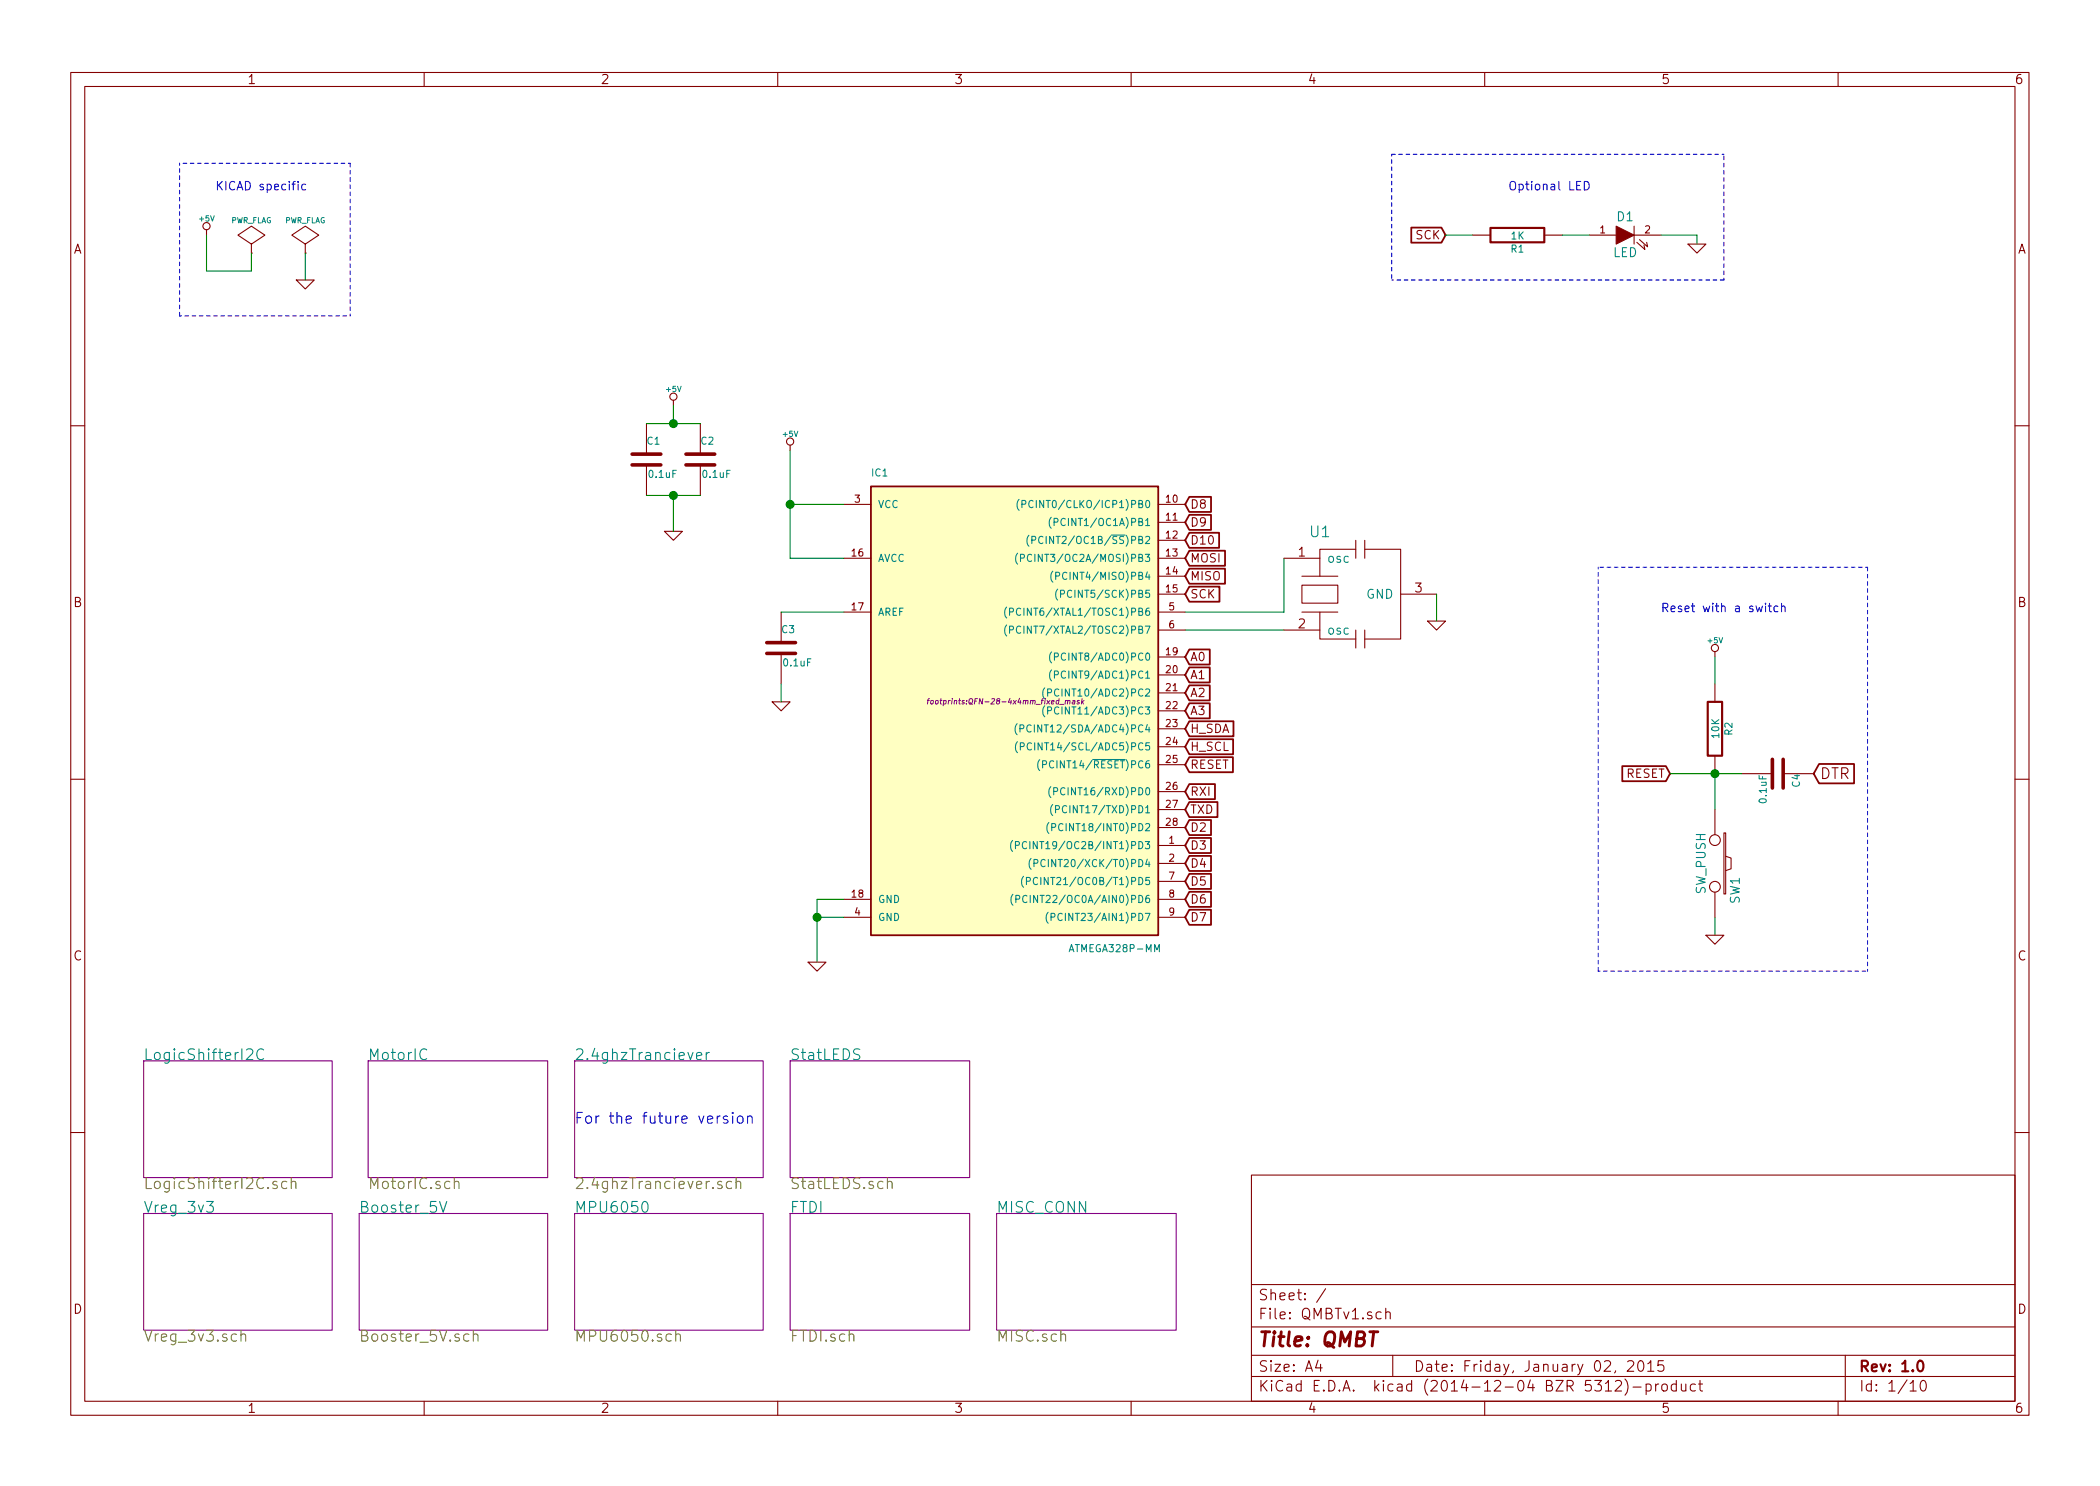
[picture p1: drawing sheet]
EESchema Schematic File Version 2
LIBS:power
LIBS:device
LIBS:transistors
LIBS:conn
LIBS:linear
LIBS:regul
LIBS:74xx
LIBS:cmos4000
LIBS:adc-dac
LIBS:memory
LIBS:xilinx
LIBS:special
LIBS:microcontrollers
LIBS:dsp
LIBS:microchip
LIBS:analog_switches
LIBS:motorola
LIBS:texas
LIBS:intel
LIBS:audio
LIBS:interface
LIBS:digital-audio
LIBS:philips
LIBS:display
LIBS:cypress
LIBS:siliconi
LIBS:opto
LIBS:atmel
LIBS:contrib
LIBS:valves
LIBS:Custom_components
LIBS:QMBTv1-cache
EELAYER 25 0
EELAYER END
$Descr A4 11693 8268
encoding utf-8
Sheet 1 10
Title "QMBT"
Date "Friday, January 02, 2015"
Rev "1.0"
Comp ""
Comment1 ""
Comment2 ""
Comment3 ""
Comment4 ""
$EndDescr
$Comp
L ATMEGA328P-MM IC1
U 1 1
P 5600 3900
F 0 "IC1" H 4850 5150 40  0000 L BNN
F 1 "ATMEGA328P-MM" H 5950 2500 40  0000 L BNN
F 2 "footprints:QFN-28-4x4mm_fixed_mask" H 5600 3900 30  0000 C CIN
F 3 "" H 5600 3900 60  0000 C CNN
	1    5600 3900
	1    0    0    -1  
$EndComp
$Comp
L PWR_FLAG #FLG01
U 1 1
P 1400 1400
F 0 "#FLG01" H 1400 1495 30  0001 C CNN
F 1 "PWR_FLAG" H 1400 1580 30  0000 C CNN
F 2 "" H 1400 1400 60  0000 C CNN
F 3 "" H 1400 1400 60  0000 C CNN
	1    1400 1400
	1    0    0    -1  
$EndComp
$Comp
L +5V #PWR02
U 1 1
P 1150 1300
F 0 "#PWR02" H 1150 1390 20  0001 C CNN
F 1 "+5V" H 1150 1390 30  0000 C CNN
F 2 "" H 1150 1300 60  0000 C CNN
F 3 "" H 1150 1300 60  0000 C CNN
	1    1150 1300
	1    0    0    -1  
$EndComp
Wire Wire Line
	1400 1400 1400 1500
Wire Wire Line
	1400 1500 1150 1500
Wire Wire Line
	1150 1500 1150 1300
$Comp
L +5V #PWR03
U 1 1
P 4400 2500
F 0 "#PWR03" H 4400 2590 20  0001 C CNN
F 1 "+5V" H 4400 2590 30  0000 C CNN
F 2 "" H 4400 2500 60  0000 C CNN
F 3 "" H 4400 2500 60  0000 C CNN
	1    4400 2500
	1    0    0    -1  
$EndComp
Wire Wire Line
	4700 2800 4400 2800
Wire Wire Line
	4400 2500 4400 3100
Wire Wire Line
	4400 3100 4700 3100
Connection ~ 4400 2800
$Comp
L C C1
U 1 1
P 3600 2550
F 0 "C1" H 3600 2650 40  0000 L CNN
F 1 "0.1uF" H 3606 2465 40  0000 L CNN
F 2 "SMD_Packages:SMD-0402_c" H 3638 2400 30  0001 C CNN
F 3 "" H 3600 2550 60  0000 C CNN
	1    3600 2550
	1    0    0    -1  
$EndComp
$Comp
L C C2
U 1 1
P 3900 2550
F 0 "C2" H 3900 2650 40  0000 L CNN
F 1 "0.1uF" H 3906 2465 40  0000 L CNN
F 2 "SMD_Packages:SMD-0402_c" H 3938 2400 30  0001 C CNN
F 3 "" H 3900 2550 60  0000 C CNN
	1    3900 2550
	1    0    0    -1  
$EndComp
$Comp
L GND #PWR04
U 1 1
P 3750 2950
F 0 "#PWR04" H 3750 2950 30  0001 C CNN
F 1 "GND" H 3750 2880 30  0001 C CNN
F 2 "" H 3750 2950 60  0000 C CNN
F 3 "" H 3750 2950 60  0000 C CNN
	1    3750 2950
	1    0    0    -1  
$EndComp
$Comp
L +5V #PWR05
U 1 1
P 3750 2250
F 0 "#PWR05" H 3750 2340 20  0001 C CNN
F 1 "+5V" H 3750 2340 30  0000 C CNN
F 2 "" H 3750 2250 60  0000 C CNN
F 3 "" H 3750 2250 60  0000 C CNN
	1    3750 2250
	1    0    0    -1  
$EndComp
Wire Wire Line
	3600 2350 3900 2350
Wire Wire Line
	3750 2350 3750 2250
Connection ~ 3750 2350
Wire Wire Line
	3600 2750 3900 2750
Wire Wire Line
	3750 2750 3750 2950
Connection ~ 3750 2750
$Comp
L C C3
U 1 1
P 4350 3600
F 0 "C3" H 4350 3700 40  0000 L CNN
F 1 "0.1uF" H 4356 3515 40  0000 L CNN
F 2 "SMD_Packages:SMD-0402_c" H 4388 3450 30  0001 C CNN
F 3 "" H 4350 3600 60  0000 C CNN
	1    4350 3600
	1    0    0    -1  
$EndComp
$Comp
L GND #PWR06
U 1 1
P 4350 3900
F 0 "#PWR06" H 4350 3900 30  0001 C CNN
F 1 "GND" H 4350 3830 30  0001 C CNN
F 2 "" H 4350 3900 60  0000 C CNN
F 3 "" H 4350 3900 60  0000 C CNN
	1    4350 3900
	1    0    0    -1  
$EndComp
Wire Wire Line
	4700 3400 4350 3400
Wire Wire Line
	4350 3800 4350 3900
$Comp
L GND #PWR07
U 1 1
P 4550 5350
F 0 "#PWR07" H 4550 5350 30  0001 C CNN
F 1 "GND" H 4550 5280 30  0001 C CNN
F 2 "" H 4550 5350 60  0000 C CNN
F 3 "" H 4550 5350 60  0000 C CNN
	1    4550 5350
	1    0    0    -1  
$EndComp
Wire Wire Line
	4700 5000 4550 5000
Wire Wire Line
	4550 5000 4550 5350
Wire Wire Line
	4700 5100 4550 5100
Connection ~ 4550 5100
$Comp
L C C4
U 1 1
P 9900 4300
F 0 "C4" H 9900 4400 40  0000 L CNN
F 1 "0.1uF" H 9906 4215 40  0000 L CNN
F 2 "SMD_Packages:SMD-0402_c" H 9938 4150 30  0001 C CNN
F 3 "" H 9900 4300 60  0000 C CNN
	1    9900 4300
	0    1    1    0   
$EndComp
$Comp
L R R2
U 1 1
P 9550 4050
F 0 "R2" V 9630 4050 40  0000 C CNN
F 1 "10K" V 9557 4051 40  0000 C CNN
F 2 "Resistors_SMD:R_0402" V 9480 4050 30  0001 C CNN
F 3 "" H 9550 4050 30  0000 C CNN
	1    9550 4050
	1    0    0    -1  
$EndComp
Text GLabel 10100 4300 2    60   Input ~ 0
DTR
$Comp
L SW_PUSH SW1
U 1 1
P 9550 4800
F 0 "SW1" H 9700 4910 50  0000 C CNN
F 1 "SW_PUSH" H 9550 4720 50  0000 C CNN
F 2 "footprints:switch_tactile_SM10" H 9550 4800 60  0001 C CNN
F 3 "" H 9550 4800 60  0000 C CNN
	1    9550 4800
	0    1    1    0   
$EndComp
Connection ~ 9550 4300
Wire Wire Line
	9550 4300 9550 4500
$Comp
L GND #PWR08
U 1 1
P 9550 5200
F 0 "#PWR08" H 9550 5200 30  0001 C CNN
F 1 "GND" H 9550 5130 30  0001 C CNN
F 2 "" H 9550 5200 60  0000 C CNN
F 3 "" H 9550 5200 60  0000 C CNN
	1    9550 5200
	1    0    0    -1  
$EndComp
Wire Wire Line
	9550 5200 9550 5100
$Comp
L +5V #PWR09
U 1 1
P 9550 3650
F 0 "#PWR09" H 9550 3740 20  0001 C CNN
F 1 "+5V" H 9550 3740 30  0000 C CNN
F 2 "" H 9550 3650 60  0000 C CNN
F 3 "" H 9550 3650 60  0000 C CNN
	1    9550 3650
	1    0    0    -1  
$EndComp
Wire Wire Line
	9550 3800 9550 3650
$Comp
L ceramic_resonator U1
U 1 1
P 7450 3300
F 0 "U1" H 7550 2950 60  0000 C CNN
F 1 "ceramic_resonator" H 7350 2900 60  0001 C CNN
F 2 "footprints:ceramic_resonator_smd" H 7450 3300 60  0001 C CNN
F 3 "" H 7450 3300 60  0000 C CNN
	1    7450 3300
	-1   0    0    1   
$EndComp
Wire Wire Line
	6600 3500 7150 3500
Wire Wire Line
	6600 3400 7150 3400
Wire Wire Line
	7150 3400 7150 3100
$Comp
L GND #PWR010
U 1 1
P 8000 3450
F 0 "#PWR010" H 8000 3450 30  0001 C CNN
F 1 "GND" H 8000 3380 30  0001 C CNN
F 2 "" H 8000 3450 60  0000 C CNN
F 3 "" H 8000 3450 60  0000 C CNN
	1    8000 3450
	1    0    0    -1  
$EndComp
Wire Wire Line
	8000 3300 8000 3450
Text GLabel 6600 2800 2    47   Input ~ 0
D8
Text GLabel 6600 2900 2    47   Input ~ 0
D9
Text GLabel 6600 3000 2    47   Input ~ 0
D10
Text GLabel 6600 3100 2    47   Input ~ 0
MOSI
Text GLabel 6600 3200 2    47   Input ~ 0
MISO
Text GLabel 6600 3300 2    47   Input ~ 0
SCK
Text GLabel 6600 3650 2    47   Input ~ 0
A0
Text GLabel 6600 3750 2    47   Input ~ 0
A1
Text GLabel 6600 3850 2    47   Input ~ 0
A2
Text GLabel 6600 3950 2    47   Input ~ 0
A3
Text GLabel 6600 4050 2    47   Input ~ 0
H_SDA
Text GLabel 6600 4150 2    47   Input ~ 0
H_SCL
Text GLabel 6600 4400 2    47   Input ~ 0
RXI
Text GLabel 6600 4500 2    47   Input ~ 0
TXD
Text GLabel 6600 4600 2    47   Input ~ 0
D2
Text GLabel 6600 4700 2    47   Input ~ 0
D3
Text GLabel 6600 4800 2    47   Input ~ 0
D4
Text GLabel 6600 4900 2    47   Input ~ 0
D5
Text GLabel 6600 5000 2    47   Input ~ 0
D6
Text GLabel 6600 5100 2    47   Input ~ 0
D7
Text GLabel 8050 1300 0    47   Input ~ 0
SCK
$Comp
L R R1
U 1 1
P 8450 1300
F 0 "R1" V 8530 1300 40  0000 C CNN
F 1 "1K" V 8457 1301 40  0000 C CNN
F 2 "Resistors_SMD:R_0402" V 8380 1300 30  0001 C CNN
F 3 "" H 8450 1300 30  0000 C CNN
	1    8450 1300
	0    1    1    0   
$EndComp
$Comp
L LED D1
U 1 1
P 9050 1300
F 0 "D1" H 9050 1400 50  0000 C CNN
F 1 "LED" H 9050 1200 50  0000 C CNN
F 2 "footprints:SMD-0402_LED" H 9050 1300 60  0001 C CNN
F 3 "" H 9050 1300 60  0000 C CNN
	1    9050 1300
	1    0    0    -1  
$EndComp
$Comp
L GND #PWR011
U 1 1
P 9450 1350
F 0 "#PWR011" H 9450 1350 30  0001 C CNN
F 1 "GND" H 9450 1280 30  0001 C CNN
F 2 "" H 9450 1350 60  0000 C CNN
F 3 "" H 9450 1350 60  0000 C CNN
	1    9450 1350
	1    0    0    -1  
$EndComp
Wire Wire Line
	8050 1300 8200 1300
Wire Wire Line
	8700 1300 8850 1300
Wire Wire Line
	9450 1350 9450 1300
Wire Wire Line
	9450 1300 9250 1300
Text GLabel 6600 4250 2    47   Input ~ 0
RESET
Text GLabel 9300 4300 0    47   Input ~ 0
RESET
Wire Wire Line
	9300 4300 9700 4300
Text Notes 9250 3400 0    47   ~ 0
Reset with a switch
Wire Notes Line
	8900 3150 8900 5400
Wire Notes Line
	8900 5400 10400 5400
Wire Notes Line
	10400 5400 10400 3150
Wire Notes Line
	10400 3150 8900 3150
Text Notes 8400 1050 0    47   ~ 0
Optional LED
Wire Notes Line
	7750 850  7750 1550
Wire Notes Line
	7750 1550 9600 1550
Wire Notes Line
	9600 1550 9600 850 
Wire Notes Line
	9600 850  7750 850 
Text Notes 1200 1050 0    47   ~ 0
KICAD specific\n
Wire Notes Line
	1000 900  1000 1750
Wire Notes Line
	1000 1750 1950 1750
Wire Notes Line
	1950 1750 1950 900 
Wire Notes Line
	1950 900  1000 900 
$Sheet
S 800  6750 1050 650 
U 54A78439
F0 "Vreg_3v3" 60
F1 "Vreg_3v3.sch" 60
$EndSheet
$Sheet
S 2000 6750 1050 650 
U 54A7848C
F0 "Booster_5V" 60
F1 "Booster_5V.sch" 60
$EndSheet
$Sheet
S 3200 6750 1050 650 
U 54A78589
F0 "MPU6050" 60
F1 "MPU6050.sch" 60
$EndSheet
$Sheet
S 4400 6750 1000 650 
U 54A786C2
F0 "FTDI" 60
F1 "FTDI.sch" 60
$EndSheet
$Sheet
S 5550 6750 1000 650 
U 54A78F99
F0 "MISC_CONN" 60
F1 "MISC.sch" 60
$EndSheet
$Sheet
S 800  5900 1050 650 
U 54A797F8
F0 "LogicShifterI2C" 60
F1 "LogicShifterI2C.sch" 60
$EndSheet
$Sheet
S 2050 5900 1000 650 
U 54A798B9
F0 "MotorIC" 60
F1 "MotorIC.sch" 60
$EndSheet
$Sheet
S 3200 5900 1050 650 
U 54A876B7
F0 "2.4ghzTranciever" 60
F1 "2.4ghzTranciever.sch" 60
$EndSheet
Text Notes 3200 6250 0    60   ~ 0
For the future version
$Sheet
S 4400 5900 1000 650 
U 54A8A5CB
F0 "StatLEDS" 60
F1 "StatLEDS.sch" 60
$EndSheet
$Comp
L PWR_FLAG #FLG012
U 1 1
P 1700 1400
F 0 "#FLG012" H 1700 1495 30  0001 C CNN
F 1 "PWR_FLAG" H 1700 1580 30  0000 C CNN
F 2 "" H 1700 1400 60  0000 C CNN
F 3 "" H 1700 1400 60  0000 C CNN
	1    1700 1400
	1    0    0    -1  
$EndComp
$Comp
L GND #PWR013
U 1 1
P 1700 1550
F 0 "#PWR013" H 1700 1550 30  0001 C CNN
F 1 "GND" H 1700 1480 30  0001 C CNN
F 2 "" H 1700 1550 60  0000 C CNN
F 3 "" H 1700 1550 60  0000 C CNN
	1    1700 1550
	1    0    0    -1  
$EndComp
Wire Wire Line
	1700 1400 1700 1550
$EndSCHEMATC
